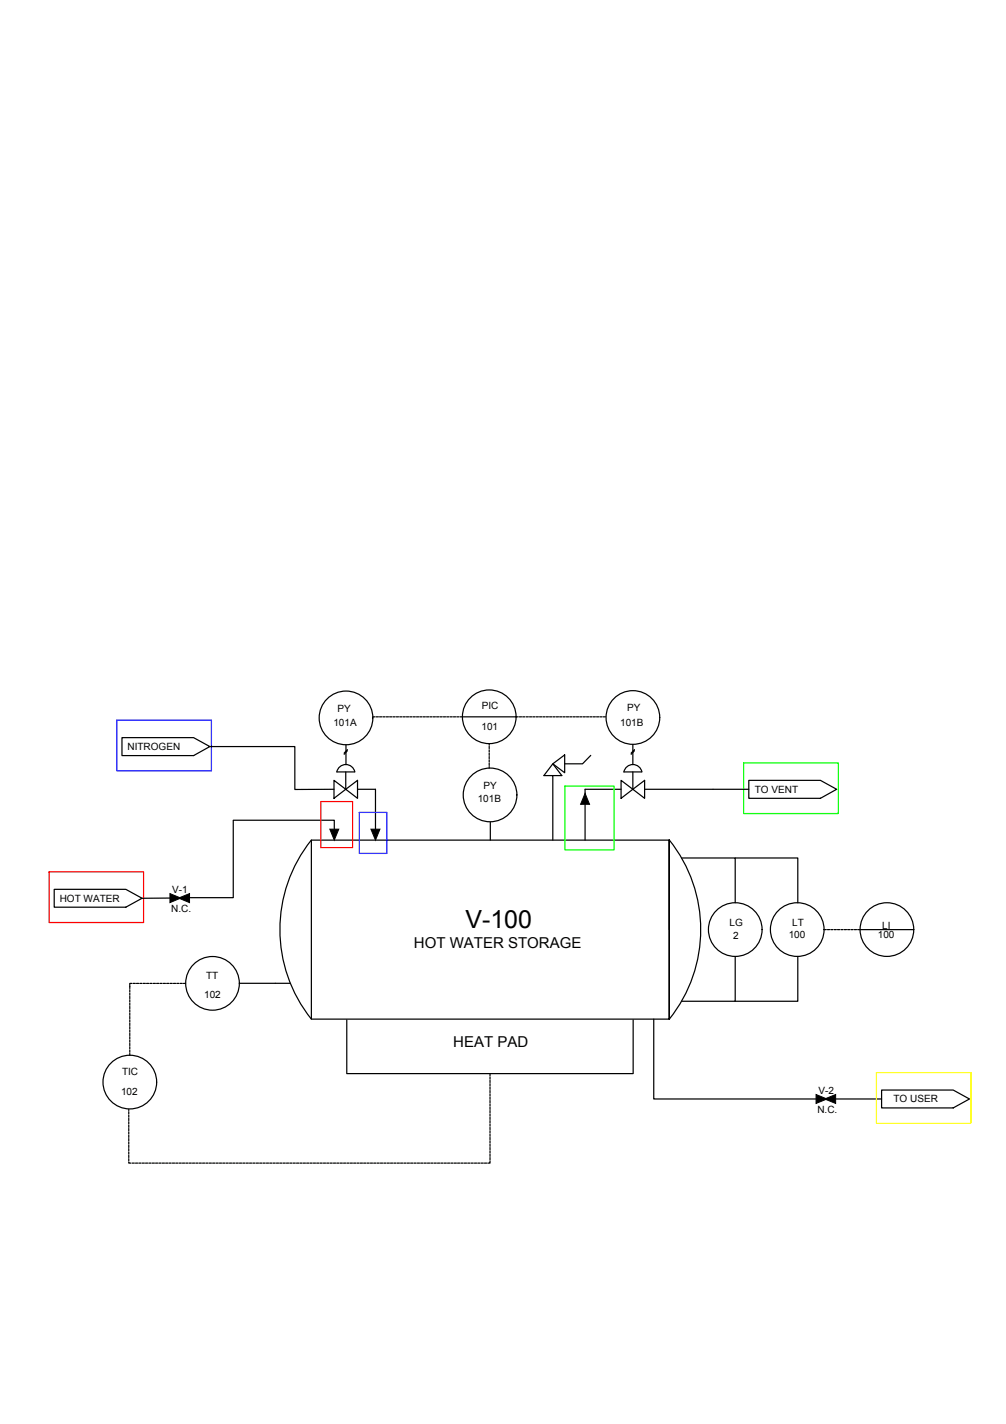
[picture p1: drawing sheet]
<svg xmlns="http://www.w3.org/2000/svg" width="210mm" height="297mm" viewBox="0 0 210 297" stroke-linecap="round" stroke-linejoin="round" font-family="sans-serif">
<!-- layer: 0 -->
<g fill="none" stroke="#000" stroke-width=".25">
<path d="M25.4 153.9h15l3.4 1.8-3.4 1.9h-15zM43.8 155.7h17.7v9l8.2-.1M70.9 159.9a1.92 1.92 0 0 1 3.1 1.1h-3.7zM72.2 155.4v4.1M72.5 156.4l-.7 .7M72.5 156.6l-.7 .7M77.8 149.5h.5M78.5 149.5h.5M79.2 149.5h.5M79.9 149.5h.5M80.6 149.5h.5M81.3 149.5h.5"/>
<path d="M82 149.5h.5M82.7 149.5h.4M83.4 149.5h.5M84.1 149.5h.5M84.8 149.5h.5M85.5 149.5h.5M86.2 149.5h.5M86.9 149.5h.5M87.6 149.5h.5M88.3 149.5h.5M89 149.5h.5M89.7 149.5h.5"/>
<path d="M90.4 149.5h.5M91.1 149.5h.5M91.8 149.5h.5M92.5 149.5h.5M93.2 149.5h.5M93.9 149.5h.5M94.6 149.5h.5M95.3 149.5h.5M96 149.5h12.1M102.1 155.1v.4M102.1 155.7v.5M102.1 156.4v.5"/>
<path d="M102.1 157.1v.5M102.1 157.8v.5M102.1 158.5v.5M102.1 159.2v.5M102.1 159.9v.3M108.4 149.5h.4M109.1 149.5h.4M109.8 149.5h.4M110.5 149.5h.4M111.2 149.5h.4M111.9 149.5h.4M112.6 149.5h.4"/>
<path d="M113.3 149.5h.4M114 149.5h.4M114.7 149.5h.4M115.3 159.3l2.5-1.8v3.7zM115.4 149.5h.4M116.1 149.5h.4M116.8 149.5h.4M117.5 149.5h.4M118.2 149.5h.4M118.9 149.5h.4M119.6 149.5h.4M120.3 149.5h.4"/>
<path d="M121 149.5h.4M121.7 149.5h.4M122.4 149.5h.4M123.1 149.5h.4M123.3 157.6l-1.8 1.7h-3.7M123.8 149.5h.4M124.5 149.5h.4M125.2 149.5h.4M125.9 149.5h.4M132 155.3v4.2M132.4 156.4l-.7 .7M132.4 156.6l-.7 .7"/>
<path d="M65 175.2a29.9 29.9 0 0 0 0 37.4M69.7 162.8l2.4 1.8-2.4 1.9zM69.8 173v-1.9h-21.1v16.1h-9.2M72.1 164.6l2.5-1.8v3.7zM72.1 161v3.6M74.6 164.6h3.7v8.4M102.3 171.5v3.7M115.3 161.8h1.9l-1.9-2.5-1.8 2.5h1.8v13.4M122.1 167.8v7.4M129.6 162.8l2.4 1.8-2.4 1.9zM129.6 164.6h-7.5v.9M130.2 161h3.7"/>
<path d="M130.2 161a1.92 1.92 0 0 1 1.9-1.5 1.92 1.92 0 0 1 1.8 1.5M132 164.6l2.5-1.8v3.7zM132 161v3.6M134.5 164.6h21.7M139.7 175.2a29.9 29.9 0 0 1-.1 37.4v-37.4v37.4h-74.6v-37.4h74.6v18.7M142.2 179h11.2v9.3M153.4 179h13.1v9.3M156.2 162.8h15l3.4 1.8-3.4 1.9h-15zM11.3 185.5h15l3.3 1.9-3.3 1.8h-15zM35.5 187.3l-5.9 .1M153.4 199.5v9.4h-11.2M166.5 199.5v9.4h-13.1"/>
<path d="M171.9 193.9h.5M172.6 193.9h.5M173.3 193.9h.5M174 193.9h.5M174.7 193.9h.5M175.5 193.9h.4M176.2 193.9h.4M176.9 193.9h.4M177.6 193.9h.4M178.3 193.9h.4M179 193.9h11.7M27.1 206.4v.5"/>
<path d="M27.1 207.1v.5M27.1 207.8v.5M27.1 208.5v.5M27.1 209.2v.5M27.1 209.9v.5M27.1 210.6v.5M27.1 211.3v.5M27.1 212v.5M27.1 212.7v.5M27.1 213.4v.5M27.1 214.2v.4M27.1 214.8v.5"/>
<path d="M27.1 215.5v.5M27.1 216.2v.5M27.1 216.9v.5M27.1 217.6v.5M27.1 218.3v.5M27.1 219v.5M27.1 219.7v.4M27.5 205.1h-.4v1.1M27.8 205.1h.4M28.5 205.1h.4M29.2 205.1h.4M29.9 205.1h.4"/>
<path d="M30.6 205.1h.4M31.3 205.1h.4M32 205.1h.4M32.7 205.1h.4M33.4 205.1h.4M34.1 205.1h.4M34.8 205.1h.4M35.5 205.1h.4M36.2 205.1h.4M36.9 205.1h.4M37.6 205.1h.4M38.3 205.1h.4"/>
<path d="M50 205.1h10.6M65 212.6h.1M72.4 212.8v11.2h59.7v-11.2M136.4 212.6v16.6h33.9M26.9 231.4v.3M26.9 231.9v.5M26.9 232.6v.5M26.9 233.3v.5M26.9 234v.4M26.9 234.7v.5M26.9 235.4v.5M26.9 236.1v.5"/>
<path d="M26.9 236.8v.5M26.9 237.5v.5M26.9 238.2v.5M26.9 238.9v.5M26.9 239.6v.5M102.2 224v.4M102.2 224.6v.5M102.2 225.3v.5M102.2 226v.5M102.2 226.8v.4M102.2 227.5v.4M102.2 228.2v.4"/>
<path d="M102.2 228.9v.4M102.2 229.6v.4M102.2 230.3v.4M102.2 231v.4M102.2 231.7v.4M102.2 232.4v.4M102.2 233.1v.4M102.2 233.8v.4M102.2 234.4v.5M102.2 235.2v.4M102.2 235.9v.4M102.2 236.6v.4"/>
<path d="M102.2 237.3v.4M102.2 238v.4M102.2 238.7v.4M102.2 239.4v.4M174.4 229.2h9.5M183.9 227.4h15l3.4 1.8-3.4 1.9h-15zM26.9 242.4v.2h.4M26.9 240.3v.5M26.9 241v.5M26.9 241.7v.5M27.6 242.6h.4M28.3 242.6h.4"/>
<path d="M29 242.6h.4M29.7 242.6h.4M30.4 242.6h.4M31.1 242.6h.4M31.8 242.6h.4M32.5 242.6h.4M33.2 242.6h.4M33.9 242.6h.4M34.6 242.6h.4M35.2 242.6h.5M35.9 242.6h.5M36.7 242.6h.4"/>
<path d="M37.4 242.6h.4M38.1 242.6h.4M38.8 242.6h.4M39.5 242.6h.4M40.2 242.6h.4M40.9 242.6h.4M41.6 242.6h.4M42.3 242.6h.4M43 242.6h.4M43.7 242.6h.4M44.4 242.6h.4M45.1 242.6h.4"/>
<path d="M45.8 242.6h.4M46.5 242.6h.4M47.2 242.6h.4M47.9 242.6h.4M48.6 242.6h.4M49.3 242.6h.4M50 242.6h.4M50.7 242.6h.4M51.4 242.6h.4M52.1 242.6h.4M52.8 242.6h.4M53.5 242.6h.4"/>
<path d="M54.2 242.6h.4M54.9 242.6h.4M55.6 242.6h.4M56.3 242.6h.4M57 242.6h.4M57.7 242.6h.4M58.4 242.6h.4M59.1 242.6h.4M59.8 242.6h.4M60.5 242.6h.4M61.2 242.6h.4M61.9 242.6h.4"/>
<path d="M62.6 242.6h.4M63.3 242.6h.4M64 242.6h.4M64.7 242.6h.4M65.4 242.6h.4M66.1 242.6h.4M66.8 242.6h.4M67.5 242.6h.4M68.2 242.6h.4M68.9 242.6h.4M69.6 242.6h.4M70.3 242.6h.4"/>
<path d="M71 242.6h.4M71.7 242.6h.4M72.4 242.6h.4M73.1 242.6h.4M73.8 242.6h.4M74.5 242.6h.4M75.2 242.6h.4M75.9 242.6h.4M76.6 242.6h.4M77.3 242.6h.4M78 242.6h.4M78.7 242.6h.4"/>
<path d="M79.4 242.6h.4M80.1 242.6h.4M80.8 242.6h.4M81.5 242.6h.4M82.2 242.6h.4M82.9 242.6h.4M83.6 242.6h.4M84.3 242.6h.4M85 242.6h.4M85.7 242.6h.4M86.4 242.6h.4M87.1 242.6h.4"/>
<path d="M87.8 242.6h.4M88.5 242.6h.4M89.2 242.6h.4M89.9 242.6h.4M90.6 242.6h.4M91.3 242.6h.4M92 242.6h.4M92.7 242.6h.4M93.4 242.6h.4M94.1 242.6h.4M94.8 242.6h.4M95.5 242.6h.4"/>
<path d="M96.2 242.6h.4M96.9 242.6h.5M97.6 242.6h.5M98.3 242.6h.4M99 242.6h.4M99.7 242.6h.4M100.4 242.6h.4M101.1 242.6h.4M102.2 242.2v.4h-.4M102.2 240.1v.4M102.2 240.8v.4M102.2 241.5v.4"/>
<circle cx="72.2" cy="149.8" r="5.6"/>
<circle cx="102.1" cy="149.5" r="5.6"/>
<circle cx="132.1" cy="149.7" r="5.6"/>
<circle cx="102.3" cy="165.8" r="5.6"/>
<circle cx="153.4" cy="193.9" r="5.6"/>
<circle cx="166.3" cy="193.9" r="5.6"/>
<circle cx="185.1" cy="193.9" r="5.6"/>
<circle cx="44.3" cy="205.1" r="5.6"/>
<circle cx="27.1" cy="225.7" r="5.6"/>
</g>
<path d="M68.8 173h1.9l-.9 2.2zM77.4 173h1.9l-1 2.2zM122.1 165.5l.9 2.3h-1.9zM37.3 187.3l2.2-.9v1.9zM35.5 186.4l2.2 .9-2.2 1zM172.1 229.2l2.3-.9v1.9zM170.3 228.3l2.3 .9-2.3 1z" fill="#000" stroke="#000" stroke-width=".21"/>
<path d="M155.2 159.1h19.7v10.6h-19.7zM117.9 164h10.2v13.3h-10.2z" fill="none" stroke="#0f0" stroke-width=".25"/>
<path d="M182.9 223.7h19.7v10.6h-19.7z" fill="none" stroke="#ff0" stroke-width=".25"/>
<path d="M24.4 150.2h19.7v10.6h-19.7zM75 169.5h5.7v8.5h-5.7z" fill="none" stroke="#00f" stroke-width=".25"/>
<path d="M66.9 167.2h6.7v9.6h-6.7zM10.2 181.9h19.8v10.5h-19.8z" fill="none" stroke="#f00" stroke-width=".25"/>
<text font-size="5.2" x="97.1" y="193.5">V-100</text>
<g font-size="3.1">
<text x="86.4" y="197.7">HOT WATER STORAGE</text>
<text x="94.6" y="218.4">HEAT PAD</text>
</g>
<g font-size="2.1">
<text x="70.4" y="148.4">PY</text>
<text x="100.5" y="147.9">PIC</text>
<text x="130.9" y="148.2">PY</text>
<text x="69.6" y="151.5">101A</text>
<text x="100.5" y="152.2">101</text>
<text x="129.4" y="151.5">101B</text>
<text x="26.6" y="156.5">NITROGEN</text>
<text x="99.7" y="167.3">101B</text>
<text x="100.9" y="164.5">PY</text>
<text x="157.5" y="165.4">TO VENT</text>
<text x="12.5" y="188.1">HOT WATER</text>
<text x="35.7" y="190.3">N.C.</text>
<text x="35.9" y="186.4">V-1</text>
<text x="152.2" y="193.2">LG</text>
<text x="153" y="195.9">2</text>
<text x="164.6" y="195.6">100</text>
<text x="165.3" y="193.1">LT</text>
<text x="183.2" y="195.7">100</text>
<text x="184.1" y="193.8">LI</text>
<text x="42.6" y="208.2">102</text>
<text x="43" y="204.2">TT</text>
<text x="25.5" y="224.3">TIC</text>
<text x="25.3" y="228.5">102</text>
<text x="170.5" y="232.2">N.C.</text>
<text x="170.8" y="228.2">V-2</text>
<text x="186.4" y="229.9">TO USER</text>
</g>
</svg>
